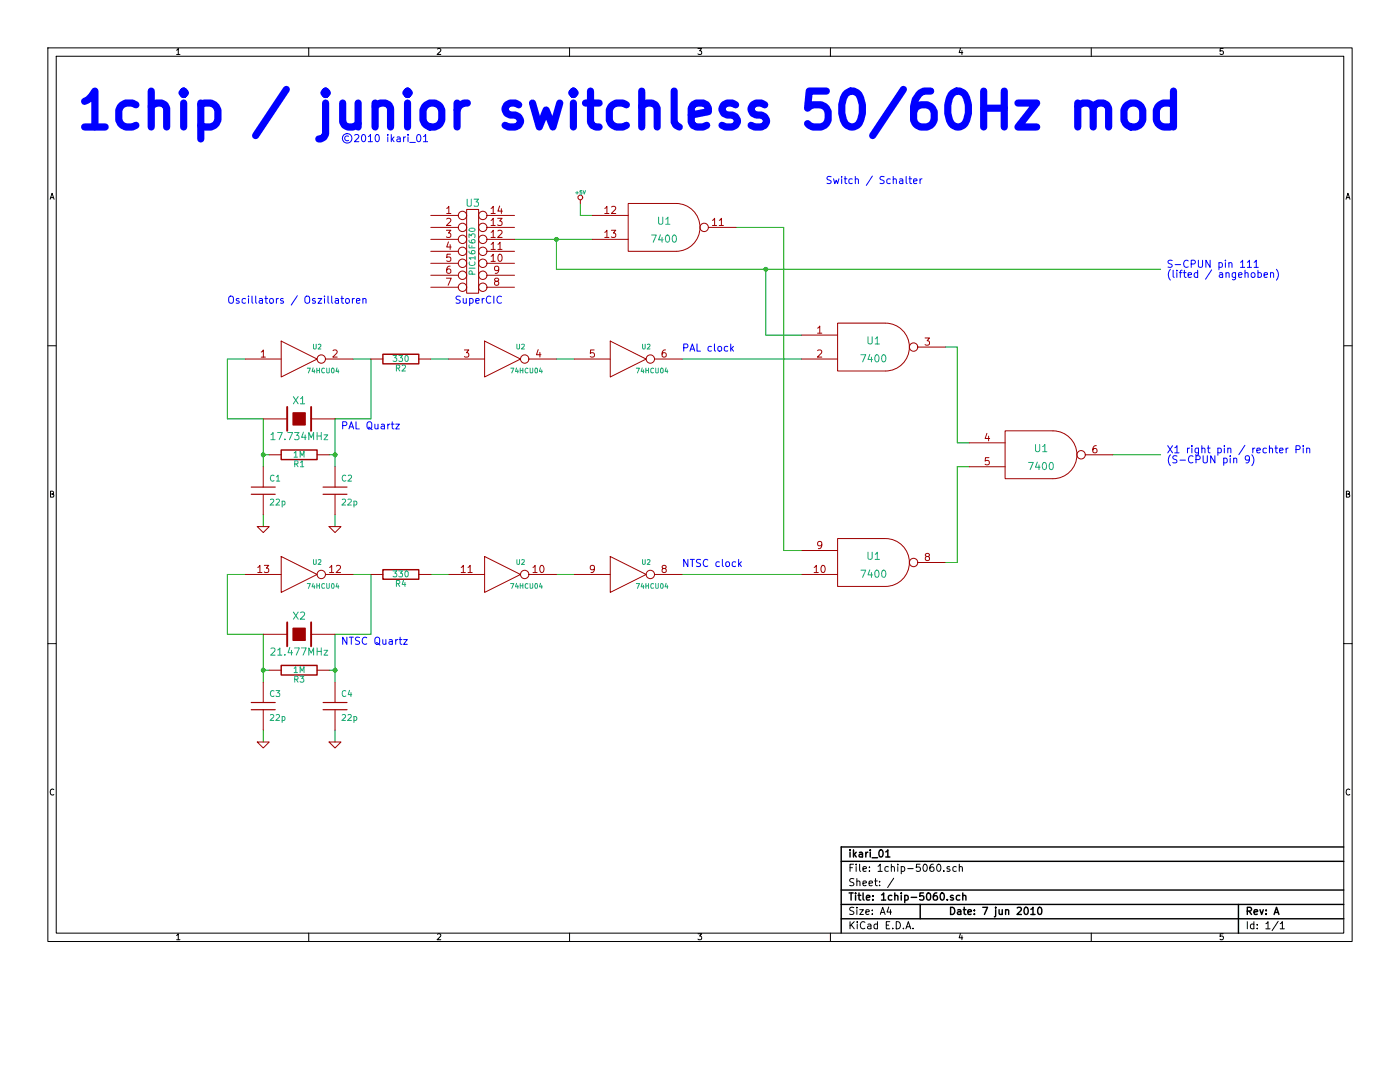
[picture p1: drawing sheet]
EESchema Schematic File Version 2  date Mon 07 Jun 2010 05:23:48 AM CEST
LIBS:power
LIBS:device
LIBS:transistors
LIBS:conn
LIBS:linear
LIBS:regul
LIBS:74xx
LIBS:cmos4000
LIBS:adc-dac
LIBS:memory
LIBS:xilinx
LIBS:special
LIBS:microcontrollers
LIBS:dsp
LIBS:microchip
LIBS:analog_switches
LIBS:motorola
LIBS:texas
LIBS:intel
LIBS:audio
LIBS:interface
LIBS:digital-audio
LIBS:philips
LIBS:display
LIBS:cypress
LIBS:siliconi
LIBS:opto
LIBS:atmel
LIBS:contrib
LIBS:valves
EELAYER 24  0
EELAYER END
$Descr A4 11700 8267
Sheet 1 1
Title "1chip-5060.sch"
Date "7 jun 2010"
Rev "A"
Comp "ikari_01"
Comment1 ""
Comment2 ""
Comment3 ""
Comment4 ""
$EndDescr
Text Notes 9750 2250 0    60   ~ 0
S-CPUN pin 111\n(lifted / angehoben)
Connection ~ 6400 2250
Wire Wire Line
	9700 2250 4650 2250
Wire Wire Line
	6700 2800 6400 2800
Wire Wire Line
	6400 2800 6400 2250
Wire Wire Line
	4650 2250 4650 2000
Wire Wire Line
	8000 3700 8000 2900
Wire Wire Line
	8000 3700 8100 3700
Wire Wire Line
	6700 4800 5700 4800
Connection ~ 4650 2000
Wire Wire Line
	4850 1700 4850 1800
Wire Wire Line
	4850 1800 4950 1800
Wire Wire Line
	8000 2900 7900 2900
Wire Wire Line
	2800 6100 2800 6200
Connection ~ 2800 5600
Wire Wire Line
	2800 5700 2800 5300
Wire Wire Line
	4650 4800 4800 4800
Wire Wire Line
	2750 5600 2800 5600
Wire Wire Line
	2950 4800 3100 4800
Wire Wire Line
	3100 4800 3100 5300
Wire Wire Line
	3100 5300 2800 5300
Wire Wire Line
	2200 4300 2200 4400
Connection ~ 2200 3800
Wire Wire Line
	2200 3900 2200 3500
Wire Wire Line
	3600 3000 3750 3000
Wire Wire Line
	2250 3800 2200 3800
Wire Wire Line
	2200 3500 1900 3500
Wire Wire Line
	1900 3500 1900 3000
Wire Wire Line
	1900 3000 2050 3000
Wire Wire Line
	3100 3500 2800 3500
Wire Wire Line
	3100 3500 3100 3000
Wire Wire Line
	3100 3000 2950 3000
Wire Wire Line
	2750 3800 2800 3800
Wire Wire Line
	4650 3000 4800 3000
Wire Wire Line
	2800 3500 2800 3900
Connection ~ 2800 3800
Wire Wire Line
	2800 4300 2800 4400
Wire Wire Line
	2050 4800 1900 4800
Wire Wire Line
	1900 4800 1900 5300
Wire Wire Line
	1900 5300 2200 5300
Wire Wire Line
	2250 5600 2200 5600
Wire Wire Line
	3600 4800 3750 4800
Wire Wire Line
	2200 5300 2200 5700
Connection ~ 2200 5600
Wire Wire Line
	2200 6100 2200 6200
Wire Wire Line
	6700 3000 5700 3000
Wire Wire Line
	4950 2000 4300 2000
Wire Wire Line
	6150 1900 6550 1900
Wire Wire Line
	6550 1900 6550 4600
Wire Wire Line
	6550 4600 6700 4600
Wire Wire Line
	7900 4700 8000 4700
Wire Wire Line
	8000 4700 8000 3900
Wire Wire Line
	8000 3900 8100 3900
Wire Wire Line
	9300 3800 9700 3800
Text Notes 9750 3800 0    60   ~ 0
X1 right pin / rechter Pin\n(S-CPUN pin 9)
$Comp
L +5V #PWR?
U 1 1
P 4850 1700
F 0 "#PWR?" H 4850 1790 20  0001 C CNN
F 1 "+5V" H 4850 1790 30  0000 C CNN
	1    4850 1700
	1    0    0    -1  
$EndComp
Text Notes 5700 4750 0    60   ~ 0
NTSC clock
Text Notes 5700 2950 0    60   ~ 0
PAL clock
Text Notes 3800 2550 0    60   ~ 0
SuperCIC
$Comp
L DIL14 U3
U 1 1
P 3950 2100
F 0 "U3" H 3950 2500 60  0000 C CNN
F 1 "PIC16F630" V 3950 2100 50  0000 C CNN
	1    3950 2100
	1    0    0    -1  
$EndComp
Text Notes 2850 1200 0    60   ~ 0
©2010 ikari_01
Text Notes 650  1100 0    300  ~ 60
1chip / junior switchless 50/60Hz mod
Text Notes 2850 5400 0    60   ~ 0
NTSC Quartz
Text Notes 2850 3600 0    60   ~ 0
PAL Quartz
Text Notes 6900 1550 0    60   ~ 0
Switch / Schalter
Text Notes 1900 2550 0    60   ~ 0
Oscillators / Oszillatoren
$Comp
L GND #PWR?
U 1 1
P 2800 6200
F 0 "#PWR?" H 2800 6200 30  0001 C CNN
F 1 "GND" H 2800 6130 30  0001 C CNN
	1    2800 6200
	1    0    0    -1  
$EndComp
$Comp
L GND #PWR?
U 1 1
P 2200 6200
F 0 "#PWR?" H 2200 6200 30  0001 C CNN
F 1 "GND" H 2200 6130 30  0001 C CNN
	1    2200 6200
	1    0    0    -1  
$EndComp
$Comp
L GND #PWR?
U 1 1
P 2800 4400
F 0 "#PWR?" H 2800 4400 30  0001 C CNN
F 1 "GND" H 2800 4330 30  0001 C CNN
	1    2800 4400
	1    0    0    -1  
$EndComp
$Comp
L GND #PWR?
U 1 1
P 2200 4400
F 0 "#PWR?" H 2200 4400 30  0001 C CNN
F 1 "GND" H 2200 4330 30  0001 C CNN
	1    2200 4400
	1    0    0    -1  
$EndComp
$Comp
L C C4
U 1 1
P 2800 5900
F 0 "C4" H 2850 6000 50  0000 L CNN
F 1 "22p" H 2850 5800 50  0000 L CNN
	1    2800 5900
	1    0    0    -1  
$EndComp
$Comp
L C C3
U 1 1
P 2200 5900
F 0 "C3" H 2250 6000 50  0000 L CNN
F 1 "22p" H 2250 5800 50  0000 L CNN
	1    2200 5900
	1    0    0    -1  
$EndComp
$Comp
L C C2
U 1 1
P 2800 4100
F 0 "C2" H 2850 4200 50  0000 L CNN
F 1 "22p" H 2850 4000 50  0000 L CNN
	1    2800 4100
	1    0    0    -1  
$EndComp
$Comp
L C C1
U 1 1
P 2200 4100
F 0 "C1" H 2250 4200 50  0000 L CNN
F 1 "22p" H 2250 4000 50  0000 L CNN
	1    2200 4100
	1    0    0    -1  
$EndComp
$Comp
L R R4
U 1 1
P 3350 4800
F 0 "R4" V 3430 4800 50  0000 C CNN
F 1 "330" V 3350 4800 50  0000 C CNN
	1    3350 4800
	0    1    1    0   
$EndComp
$Comp
L R R3
U 1 1
P 2500 5600
F 0 "R3" V 2580 5600 50  0000 C CNN
F 1 "1M" V 2500 5600 50  0000 C CNN
	1    2500 5600
	0    1    1    0   
$EndComp
$Comp
L R R2
U 1 1
P 3350 3000
F 0 "R2" V 3430 3000 50  0000 C CNN
F 1 "330" V 3350 3000 50  0000 C CNN
	1    3350 3000
	0    1    1    0   
$EndComp
$Comp
L R R1
U 1 1
P 2500 3800
F 0 "R1" V 2580 3800 50  0000 C CNN
F 1 "1M" V 2500 3800 50  0000 C CNN
	1    2500 3800
	0    1    1    0   
$EndComp
$Comp
L CRYSTAL X1
U 1 1
P 2500 3500
F 0 "X1" H 2500 3650 60  0000 C CNN
F 1 "17.734MHz" H 2500 3350 60  0000 C CNN
	1    2500 3500
	1    0    0    -1  
$EndComp
$Comp
L CRYSTAL X2
U 1 1
P 2500 5300
F 0 "X2" H 2500 5450 60  0000 C CNN
F 1 "21.477MHz" H 2500 5150 60  0000 C CNN
	1    2500 5300
	1    0    0    -1  
$EndComp
$Comp
L 74HC04 U2
U 6 1
P 2500 4800
F 0 "U2" H 2650 4900 40  0000 C CNN
F 1 "74HCU04" H 2700 4700 40  0000 C CNN
	6    2500 4800
	1    0    0    -1  
$EndComp
$Comp
L 74HC04 U2
U 5 1
P 4200 4800
F 0 "U2" H 4350 4900 40  0000 C CNN
F 1 "74HCU04" H 4400 4700 40  0000 C CNN
	5    4200 4800
	1    0    0    -1  
$EndComp
$Comp
L 74HC04 U2
U 4 1
P 5250 4800
F 0 "U2" H 5400 4900 40  0000 C CNN
F 1 "74HCU04" H 5450 4700 40  0000 C CNN
	4    5250 4800
	1    0    0    -1  
$EndComp
$Comp
L 74HC04 U2
U 3 1
P 5250 3000
F 0 "U2" H 5400 3100 40  0000 C CNN
F 1 "74HCU04" H 5450 2900 40  0000 C CNN
	3    5250 3000
	1    0    0    -1  
$EndComp
$Comp
L 74HC04 U2
U 2 1
P 4200 3000
F 0 "U2" H 4350 3100 40  0000 C CNN
F 1 "74HCU04" H 4400 2900 40  0000 C CNN
	2    4200 3000
	1    0    0    -1  
$EndComp
$Comp
L 74HC04 U2
U 1 1
P 2500 3000
F 0 "U2" H 2650 3100 40  0000 C CNN
F 1 "74HCU04" H 2700 2900 40  0000 C CNN
	1    2500 3000
	1    0    0    -1  
$EndComp
$Comp
L 7400 U1
U 4 1
P 5550 1900
F 0 "U1" H 5550 1950 60  0000 C CNN
F 1 "7400" H 5550 1800 60  0000 C CNN
	4    5550 1900
	1    0    0    -1  
$EndComp
$Comp
L 7400 U1
U 3 1
P 7300 4700
F 0 "U1" H 7300 4750 60  0000 C CNN
F 1 "7400" H 7300 4600 60  0000 C CNN
	3    7300 4700
	1    0    0    -1  
$EndComp
$Comp
L 7400 U1
U 2 1
P 8700 3800
F 0 "U1" H 8700 3850 60  0000 C CNN
F 1 "7400" H 8700 3700 60  0000 C CNN
	2    8700 3800
	1    0    0    -1  
$EndComp
$Comp
L 7400 U1
U 1 1
P 7300 2900
F 0 "U1" H 7300 2950 60  0000 C CNN
F 1 "7400" H 7300 2800 60  0000 C CNN
	1    7300 2900
	1    0    0    -1  
$EndComp
$EndSCHEMATC
